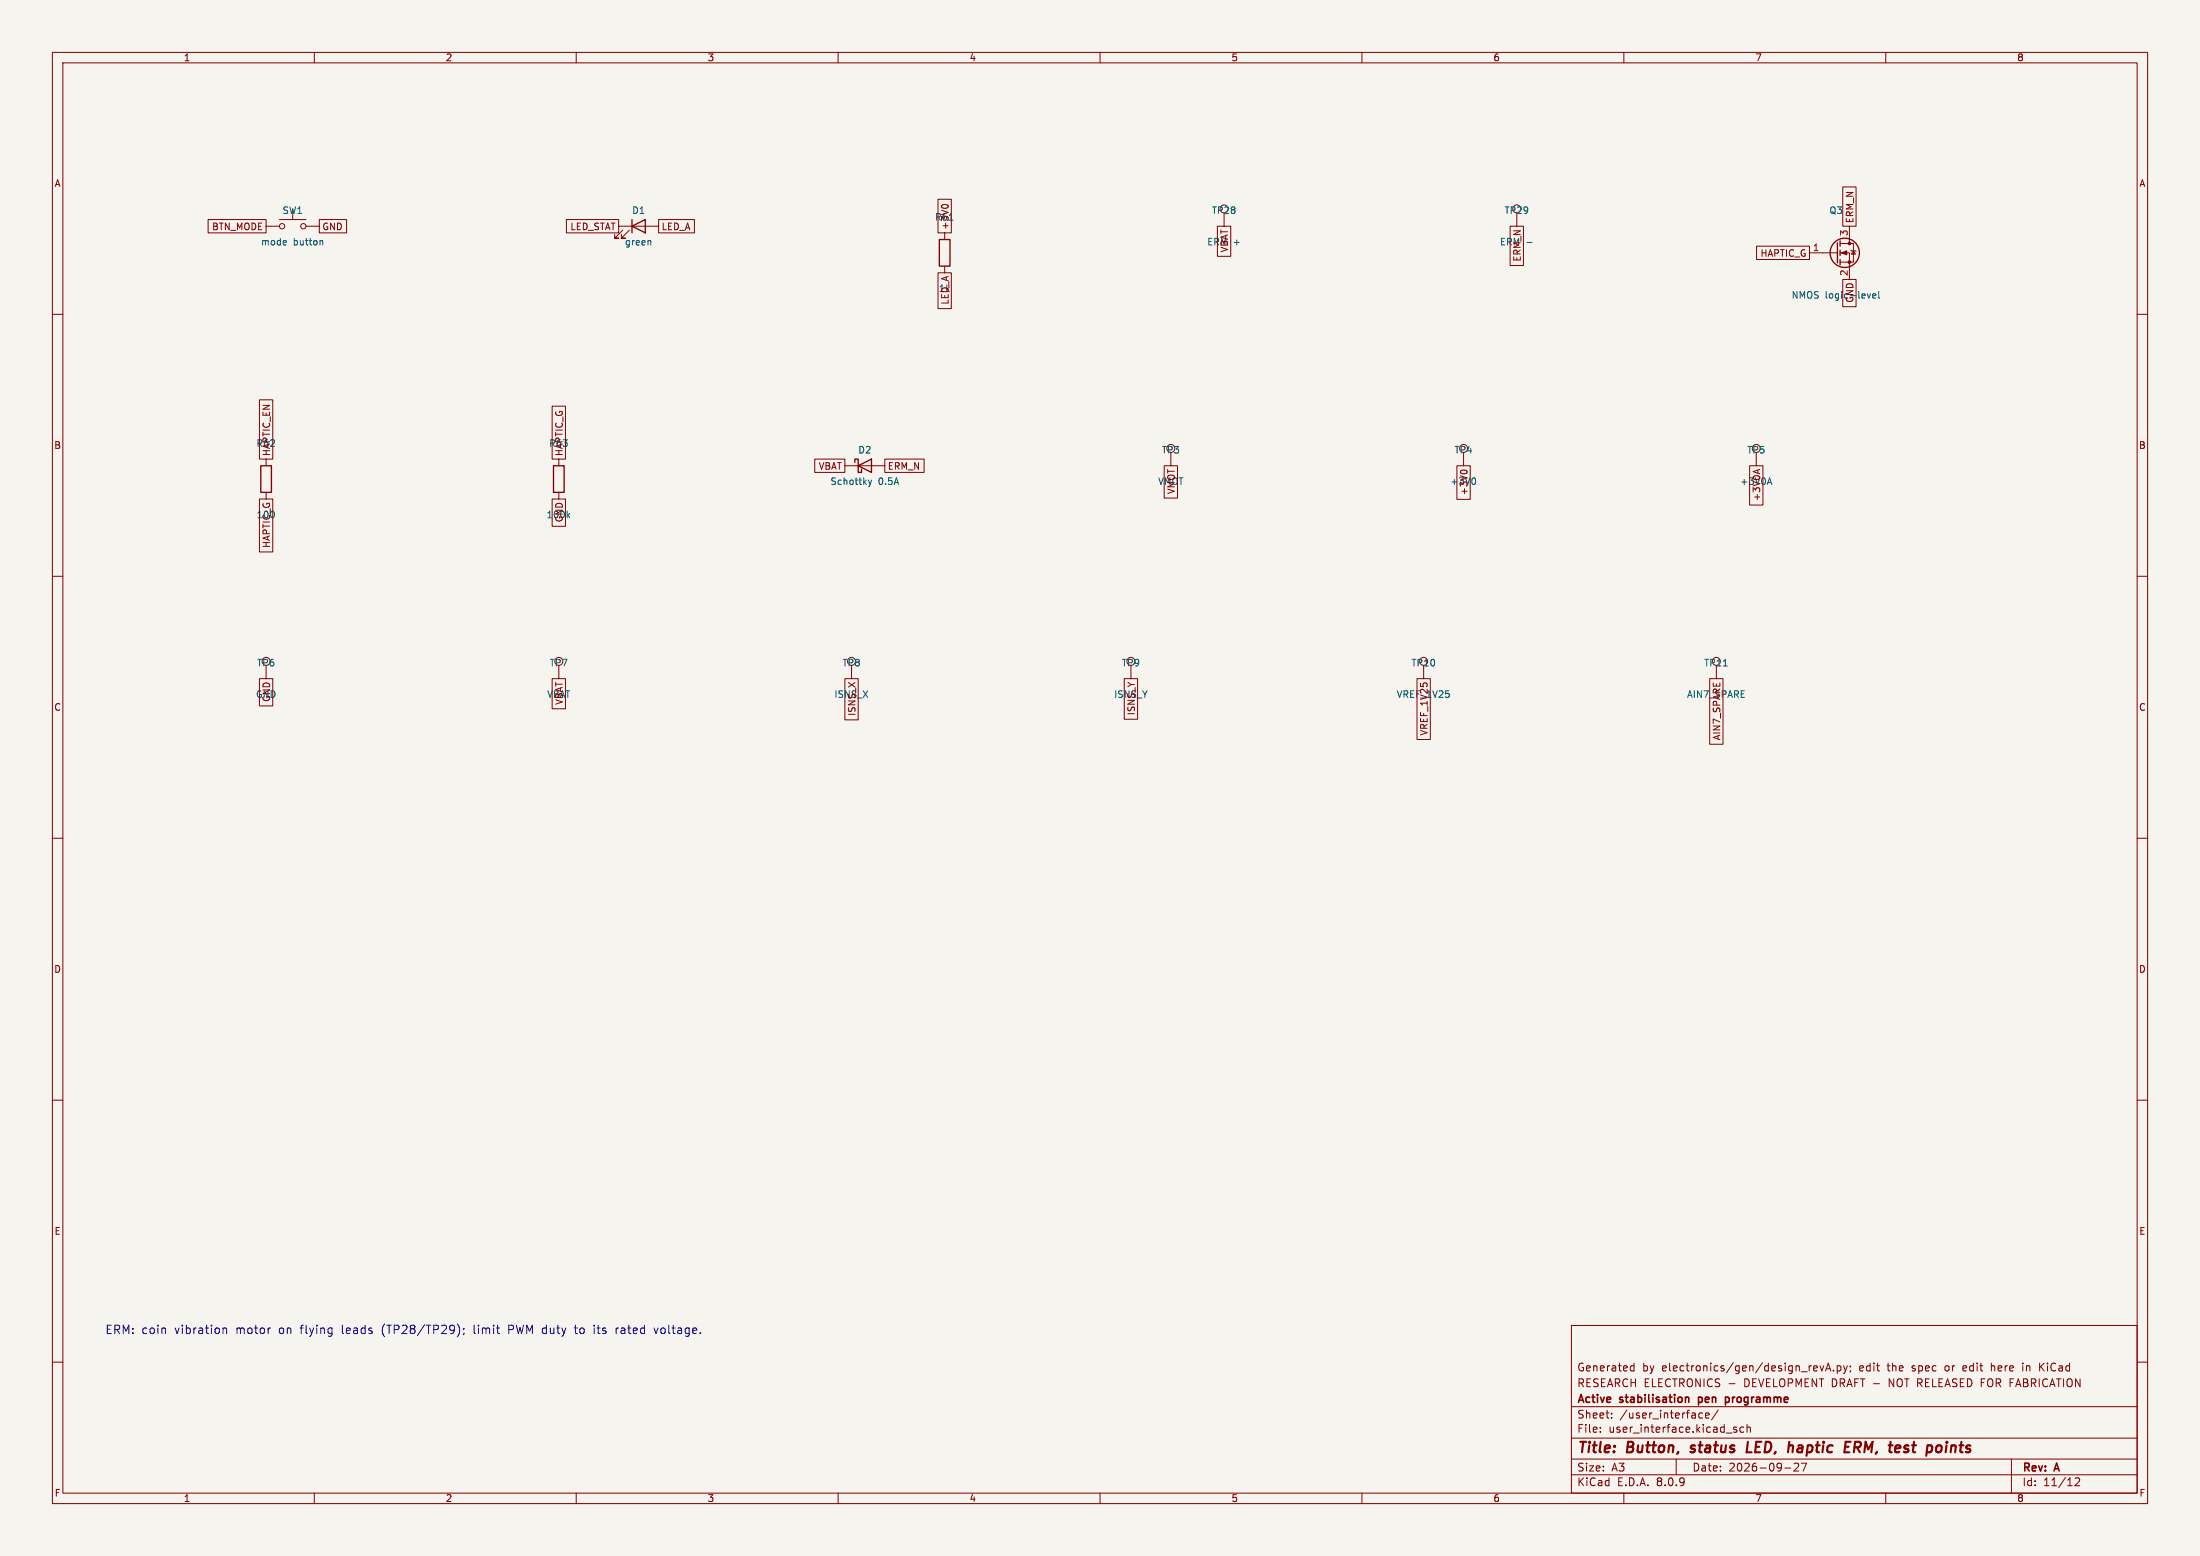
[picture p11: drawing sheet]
<svg xmlns="http://www.w3.org/2000/svg" width="420mm" height="297mm" viewBox="0 0 420 297" stroke-linecap="round" stroke-linejoin="round" font-family="sans-serif">
<path d="M0 0h420v297h-420z" fill="#f5f4ef" stroke="#f5f4ef" stroke-width=".19"/>
<g fill="none" stroke="#840000" stroke-width=".19">
<path d="M10 10h400v277h-400zM12 12h396v273h-396zM60 10v2M110 10v2M160 10v2M210 10v2M260 10v2M310 10v2M360 10v2M179.1 38h2.5v6.5h-2.5zM179.7 39.3a.79 .79 0 0 1 1.3 0M351.8 35.7h2.5v7.5h-2.5z"/>
<path d="M39.7 41.9h11.1v2.6h-11.1zM50.8 43.2h2.5M53.3 41.9h5.1M55.9 40.1v1.8M58.4 43.2h2.6M61 41.9h5.2v2.6h-5.2zM108.1 41.9h10v2.6h-10zM118.1 43.2h7.6M118.9 43.9l-1.6 1.6h.8h-.8v-.8M120.1 43.9l-1.5 1.6h.8h-.8v-.8M125.7 41.9h6.9v2.6h-6.9zM179.1 52.1h2.5v6.8h-2.5z"/>
<path d="M180.3 44.5v1.2M180.3 50.8v1.3M232.4 43.2h2.6v5.7h-2.6zM233.7 40.6v2.6M288.3 43.2h2.5v7.5h-2.5zM289.6 40.6v2.6M335.3 47h10.1v2.5h-10.1zM345.4 48.3h5.4M351.3 48.3h1.8v5M351.3 46.5h2.5v3.5h-2.5M351.8 53.3h2.5v5.2h-2.5zM353.1 43.2v3.3"/>
<path d="M353.3 47.8l1 .2M353.8 47.9l.4 .6h-.8zM10 60h2M49.5 76.3h2.6v11.3h-2.6zM105.4 77.5h2.6v10.1h-2.6zM408 60h2M49.5 95.3h2.6v10.1h-2.6zM50.8 87.6v1.3M50.8 94v1.3M105.4 95.3h2.6v5.2h-2.6zM106.7 87.6v1.3M106.7 94v1.3"/>
<path d="M155.5 87.6h5.8v2.6h-5.8zM161.3 88.9h7.6M168.9 87.6h7.5v2.6h-7.5zM222.2 88.9h2.6v6.2h-2.6zM223.5 86.4v2.5M278.1 88.9h2.6v6.4h-2.6zM278.8 90a.79 .79 0 0 1 1.3 0M279.4 86.4v2.5M334 88.9h2.6v7.5h-2.6zM335.3 86.4v2.5M335.6 89.7v.6M336 89.6l-1.3 .4"/>
<path d="M10 110h2M408 110h2M49.5 129.5h2.6v5.2h-2.6zM50.8 127v2.5M105.4 129.5h2.6v5.8h-2.6zM106.7 127v2.5M161.3 129.5h2.5v7.9h-2.5zM162.6 127v2.5M214.6 129.5h2.6v7.8h-2.6zM215.9 127v2.5M270.5 129.5h2.6v11.7h-2.6zM271.8 127v2.5"/>
<path d="M326.4 129.5h2.5v12.6h-2.5zM327.7 127v2.5M10 160h2M408 160h2M10 210h2M408 210h2M300 253h108v32h-108zM10 260h2M300 278.5h108M300 274.5h108M300 268.5h108M305.5 273.2v.2"/>
<path d="M305.5 272.5v.1M307.7 270.5v.2M307.7 269.8v.1M311.4 261.6h.5M311.4 260.8h.5M311.9 260.2v1.5M320 278.5v3M324.4 270.5l.2 .2 .4-.1M325 269.8l-.4-.1-.2 .1M325.6 270.2l.7-.2-.1-.2-.4-.1-.2 .2 .1 .7h.5M328 269.1l-1.3 1.9M331.5 272.5l-.3-.1-.3 .2 .1 .2 .5 .2v.3h-.6"/>
<path d="M332.9 272.5l-.5-.1-.2 .3 .1 .6h.6M333.5 272.5l.2-.1 .4 .1 .1 .9M333.5 271.9v1.5M343.1 279.3l-.6 .1M343.3 279.4v.5l-.9 .9h1M344.9 279.3l-.7 1.5M347.4 260.7l.4 1 .4-1M348.5 261.7l.5-1.5 .5 1.5M348.7 261.3h.7M350 261.5v.2M350.7 260.8l.5-.1 .2 .3-.1 .6h-.6M350.7 260.7v1.5"/>
<path d="M351.9 260.7l.4 1M352.3 261.7l-.4 .5M352.7 260.7l-.4 1M353.2 260.8v.1M353.3 261.6l-.1 .3M374.8 260.8v.8M375.4 261l-.7 .2M380.2 260.2v1.5M380.4 260.7l-.2 .1M384 278.5v6.5M386.2 260.2v.1M386.2 260.7v1"/>
<path d="M389.4 260.2v1.5M389.6 260.8l.6 .9M390.2 260.2l-.8 .8M408 260h2M60 285v2M110 285v2M160 285v2M210 285v2M260 285v2M300 281.5h108M310 285v2M340.7 280.2h1.2"/>
<path d="M360 285v2M396.2 282.2l.5-.1 .2 .1 .1 .3-.9 1.1h.9"/>
<circle cx="233.7" cy="39.9" r=".76"/>
<circle cx="289.6" cy="39.9" r=".76"/>
<circle cx="53.8" cy="43.2" r=".51"/>
<circle cx="57.9" cy="43.2" r=".51"/>
<circle cx="223.5" cy="85.6" r=".76"/>
<circle cx="279.4" cy="85.6" r=".76"/>
<circle cx="335.3" cy="85.6" r=".76"/>
<circle cx="50.8" cy="126.2" r=".76"/>
<circle cx="106.7" cy="126.2" r=".76"/>
<circle cx="162.6" cy="126.2" r=".76"/>
<circle cx="215.9" cy="126.2" r=".76"/>
<circle cx="271.8" cy="126.2" r=".76"/>
<circle cx="327.7" cy="126.2" r=".76"/>
</g>
<path d="M322.7 277.1l.2 .1M322.9 276v.4M333.7 275.2l-.3 2h1M352.3 275.2h1M354 276.3h.8M354.5 276.3l.5 .9M354.9 275.2h-.7l-.3 2M363.4 277.1h.8M364.2 275.9l-.5 .1-.2 .3 .3 .2h.3M371.6 275.9l-.2 1.3M371.7 275.2v.2" fill="none" stroke="#840000" stroke-width=".4"/>
<path d="M322 266.7l.3 .1 .1 .1v.8M324.3 266.7v1.5M324.3 267.6l.1 .1M324.4 266.7l-.1 .1M329.4 266.8l.4-.1 .3 .3M329.4 266.7v1.5M330.1 267.4l-.3 .3-.4-.1" fill="none" stroke="#840000" stroke-width=".3"/>
<g fill="none" stroke="#006464" stroke-width=".19">
<path d="M61.3 45.9l.3 .2v.7M124.2 46v.8M291.5 46.3h1M356.5 56.1l.3 .8 .3-.8M357.5 56.5l.6-.1-.1-.3h-.3l-.2 .2 .1 .6h.4M358.7 55.6v1.1l.1 .2M108.4 98.3l.4 .5M108.8 98l-.5 .5M165.8 91.6l.3 .9M166.1 92.5l-.3 .4M166.4 91.6l-.3 .9M281.4 91.2a.79 .79 0 0 1 0 1.3"/>
<path d="M337.5 92.1h.6M337.8 91.2l.4 1.3M329 127.1h.7"/>
</g>
<g fill="none" stroke="#840000" stroke-width=".25">
<path d="M120.6 43.2l2.6-1.3v2.6zM120.6 41.9v2.6M179.3 45.7h2.1v5.1h-2.1zM350.8 46.4v3.8M351.3 46v1M351.3 47.8v1M351.3 49.5v1M49.8 88.9h2v5.1h-2zM105.7 88.9h2v5.1h-2zM163.2 88.3v-.7h.6v2.6h.7v-.7M163.8 88.9l2.6-1.3v2.6z"/>
<circle cx="352.2" cy="48.3" r="2.79"/>
</g>
<g fill="#840000" stroke="#840000" stroke-width=".19">
<path d="M351.5 48.3l1.1-.4v.7z"/>
<circle cx="353.1" cy="50" r=".25"/>
<circle cx="353.1" cy="46.5" r=".25"/>
</g>
<g fill="none" stroke="#0000c2" stroke-width=".19">
<path d="M42.6 253.5v1M42.6 253.6l.2-.1 .4 .1 .1 .9M87.4 252.8a1.88 1.88 0 0 1 0 2.3M88.5 253.6v.1M88.6 254.5l-.2 .3M97.1 253.8h.6M97.7 252.9h-.6v1.6M109.6 253.5h.6M109.9 252.9v1.4l.3 .2M113.4 252.9v.2M114 253.5h.6M117.6 253.5v1"/>
<path d="M118.1 253.5l-.3 .1-.2 .2M124.9 253.5l.3 1 .4-1"/>
</g>
<g font-size="2.8" fill="#840000">
<text x="301" y="277.9">Title:</text>
<text x="310.6" y="277.9">Button,</text>
<text x="323.6" y="277.9">status</text>
<text x="335.1" y="277.9">LED,</text>
<text x="343.8" y="277.9">haptic</text>
<text x="355.4" y="277.9">ERM,</text>
<text x="364.7" y="277.9">test</text>
<text x="372.7" y="277.9">points</text>
</g>
<g font-size="2.2" fill="#0000c2">
<text x="20" y="254.7">ERM: coin</text>
<text x="33.4" y="254.7">vibration</text>
<text x="45.2" y="254.7">motor</text>
<text x="53.5" y="254.7">on</text>
<text x="57.7" y="254.7">flying</text>
<text x="65.7" y="254.7">leads</text>
<text x="73.5" y="254.7">(TP28/TP29);</text>
<text x="91.1" y="254.7">limit</text>
<text x="97.9" y="254.7">PWM duty</text>
<text x="110.9" y="254.7">to</text>
<text x="114.6" y="254.7">its</text>
<text x="118.9" y="254.7">rated</text>
<text x="126.5" y="254.7">voltage.</text>
</g>
<g font-size="2.1" fill="#840000">
<text x="301" y="262">Generated</text>
<text x="313.5" y="262">by</text>
<text x="317.3" y="262">electronics/gen/design_revA.py;</text>
<text x="355.1" y="262">edit</text>
<text x="360.6" y="262">the</text>
<text x="365.4" y="262">spec</text>
<text x="371.9" y="262">or</text>
<text x="375.4" y="262">edit</text>
<text x="381" y="262">here</text>
<text x="387.1" y="262">in</text>
<text x="390.5" y="262">KiCad</text>
<text x="301" y="268.2">Active</text>
<text x="301" y="265">RESEARCH ELECTRONICS -</text>
<text x="309.3" y="268.2">stabilisation</text>
<text x="324.9" y="268.2">pen</text>
<text x="330.6" y="268.2">programme</text>
<text x="333.1" y="265">DEVELOPMENT DRAFT -</text>
<text x="361.1" y="265">NOT RELEASED FOR FABRICATION</text>
<text x="301" y="273.7">File:</text>
<text x="301" y="271">Sheet:</text>
<text x="307.1" y="273.7">user_interface.kicad_sch</text>
<text x="309.2" y="271">/user_interface/</text>
<text x="301" y="281.1">Size:</text>
<text x="307.6" y="281.1">A3</text>
<text x="323" y="281.1">Date:</text>
<text x="330" y="281.1">2026-09-27</text>
<text x="386" y="281.3">Rev:</text>
<text x="392.4" y="281.3">A</text>
<text x="301" y="283.9">KiCad</text>
<text x="308.7" y="283.9">E.D.A.</text>
<text x="316.3" y="283.9">8.0.9</text>
<text x="386" y="283.9">Id:</text>
<text x="390.1" y="283.9">11/12</text>
</g>
<g font-size="1.8" fill="#840000">
<text x="35" y="11.9">1</text>
<text x="85" y="11.9">2</text>
<text x="135" y="11.9">3</text>
<text x="185" y="11.9">4</text>
<text x="235" y="11.9">5</text>
<text x="285" y="11.9">6</text>
<text x="335" y="11.9">7</text>
<text x="385" y="11.9">8</text>
<text x="10.3" y="35.9">A</text>
<text x="408.3" y="35.9">A</text>
<text x="40.4" y="44.1">BTN_MODE</text>
<text x="61.4" y="44.1">GND</text>
<text x="108.8" y="44.1">LED_STAT</text>
<text x="126.2" y="44.1">LED_A</text>
<text x="178.4" y="42.3">R61</text>
<text x="181.3" y="44" transform="rotate(-90 181.3 44)">+3V0</text>
<text x="230.4" y="47">ERM</text>
<text x="286.3" y="47">ERM</text>
<text x="354" y="42.7" transform="rotate(-90 354 42.7)">ERM_N</text>
<text x="234.6" y="48.3" transform="rotate(-90 234.6 48.3)">VBAT</text>
<text x="290.5" y="50" transform="rotate(-90 290.5 50)">ERM_N</text>
<text x="336" y="49.2">HAPTIC_G</text>
<text x="179.1" y="55.9">1k</text>
<text x="181.3" y="58.3" transform="rotate(-90 181.3 58.3)">LED_A</text>
<text x="354" y="57.9" transform="rotate(-90 354 57.9)">GND</text>
<text x="10.3" y="85.9">B</text>
<text x="48.9" y="85.5">R62</text>
<text x="51.8" y="87.2" transform="rotate(-90 51.8 87.2)">HAPTIC_EN</text>
<text x="104.7" y="85.5">R63</text>
<text x="107.6" y="87.2" transform="rotate(-90 107.6 87.2)">HAPTIC_G</text>
<text x="156.2" y="89.9">VBAT</text>
<text x="169.4" y="89.9">ERM_N</text>
<text x="408.2" y="85.9">B</text>
<text x="224.5" y="94.4" transform="rotate(-90 224.5 94.4)">VMOT</text>
<text x="280.4" y="94.7" transform="rotate(-90 280.4 94.7)">+3V0</text>
<text x="336.2" y="95.7" transform="rotate(-90 336.2 95.7)">+3V0A</text>
<text x="48.9" y="99.1">100</text>
<text x="104.3" y="99.1">100k</text>
<text x="107.6" y="99.8" transform="rotate(-90 107.6 99.8)">GND</text>
<text x="51.8" y="104.7" transform="rotate(-90 51.8 104.7)">HAPTIC_G</text>
<text x="10.3" y="135.9">C</text>
<text x="48.8" y="133.4">GND</text>
<text x="51.8" y="134.1" transform="rotate(-90 51.8 134.1)">GND</text>
<text x="107.6" y="134.6" transform="rotate(-90 107.6 134.6)">VBAT</text>
<text x="163.5" y="136.8" transform="rotate(-90 163.5 136.8)">ISNS_X</text>
<text x="216.9" y="136.6" transform="rotate(-90 216.9 136.6)">ISNS_Y</text>
<text x="408.2" y="135.9">C</text>
<text x="272.7" y="140.5" transform="rotate(-90 272.7 140.5)">VREF_1V25</text>
<text x="328.6" y="141.4" transform="rotate(-90 328.6 141.4)">AIN7_SPARE</text>
<text x="10.3" y="185.9">D</text>
<text x="408.2" y="185.9">D</text>
<text x="10.3" y="235.9">E</text>
<text x="408.3" y="235.9">E</text>
<text x="10.3" y="285.9">F</text>
<text x="35" y="286.9">1</text>
<text x="85" y="286.9">2</text>
<text x="135" y="286.9">3</text>
<text x="185" y="286.9">4</text>
<text x="235" y="286.9">5</text>
<text x="285" y="286.9">6</text>
<text x="335" y="286.9">7</text>
<text x="385" y="286.9">8</text>
<text x="408.3" y="285.9">F</text>
</g>
<g font-size="1.8" fill="#006464">
<text x="53.8" y="41">SW1</text>
<text x="120.6" y="41">D1</text>
<text x="231.3" y="41">TP28</text>
<text x="287.1" y="41">TP29</text>
<text x="349.1" y="41">Q3</text>
<text x="49.7" y="47">mode</text>
<text x="56" y="47">button</text>
<text x="119.2" y="47">green</text>
<text x="235.4" y="47">+</text>
<text x="341.9" y="57.2">NMOS logic-level</text>
<text x="163.8" y="86.8">D2</text>
<text x="221.7" y="86.8">TP3</text>
<text x="277.6" y="86.8">TP4</text>
<text x="333.5" y="86.8">TP5</text>
<text x="158.4" y="92.8">Schottky</text>
<text x="167.7" y="92.8">0.5A</text>
<text x="221" y="92.8">VMOT</text>
<text x="276.8" y="92.8">+3V0</text>
<text x="332.1" y="92.8">+3V0A</text>
<text x="49" y="127.4">TP6</text>
<text x="104.9" y="127.4">TP7</text>
<text x="160.7" y="127.4">TP8</text>
<text x="214.1" y="127.4">TP9</text>
<text x="269.4" y="127.4">TP10</text>
<text x="325.2" y="127.4">TP11</text>
<text x="104.4" y="133.4">VBAT</text>
<text x="159.2" y="133.4">ISNS_X</text>
<text x="212.6" y="133.4">ISNS_Y</text>
<text x="266.5" y="133.4">VREF_1V25</text>
<text x="322" y="133.4">AIN7_SPARE</text>
</g>
<g font-size="1.8" fill="#a90000">
<text x="352.8" y="45.2" transform="rotate(-90 352.8 45.2)">3</text>
<text x="346" y="48">1</text>
<text x="352.8" y="52.8" transform="rotate(-90 352.8 52.8)">2</text>
</g>
</svg>
